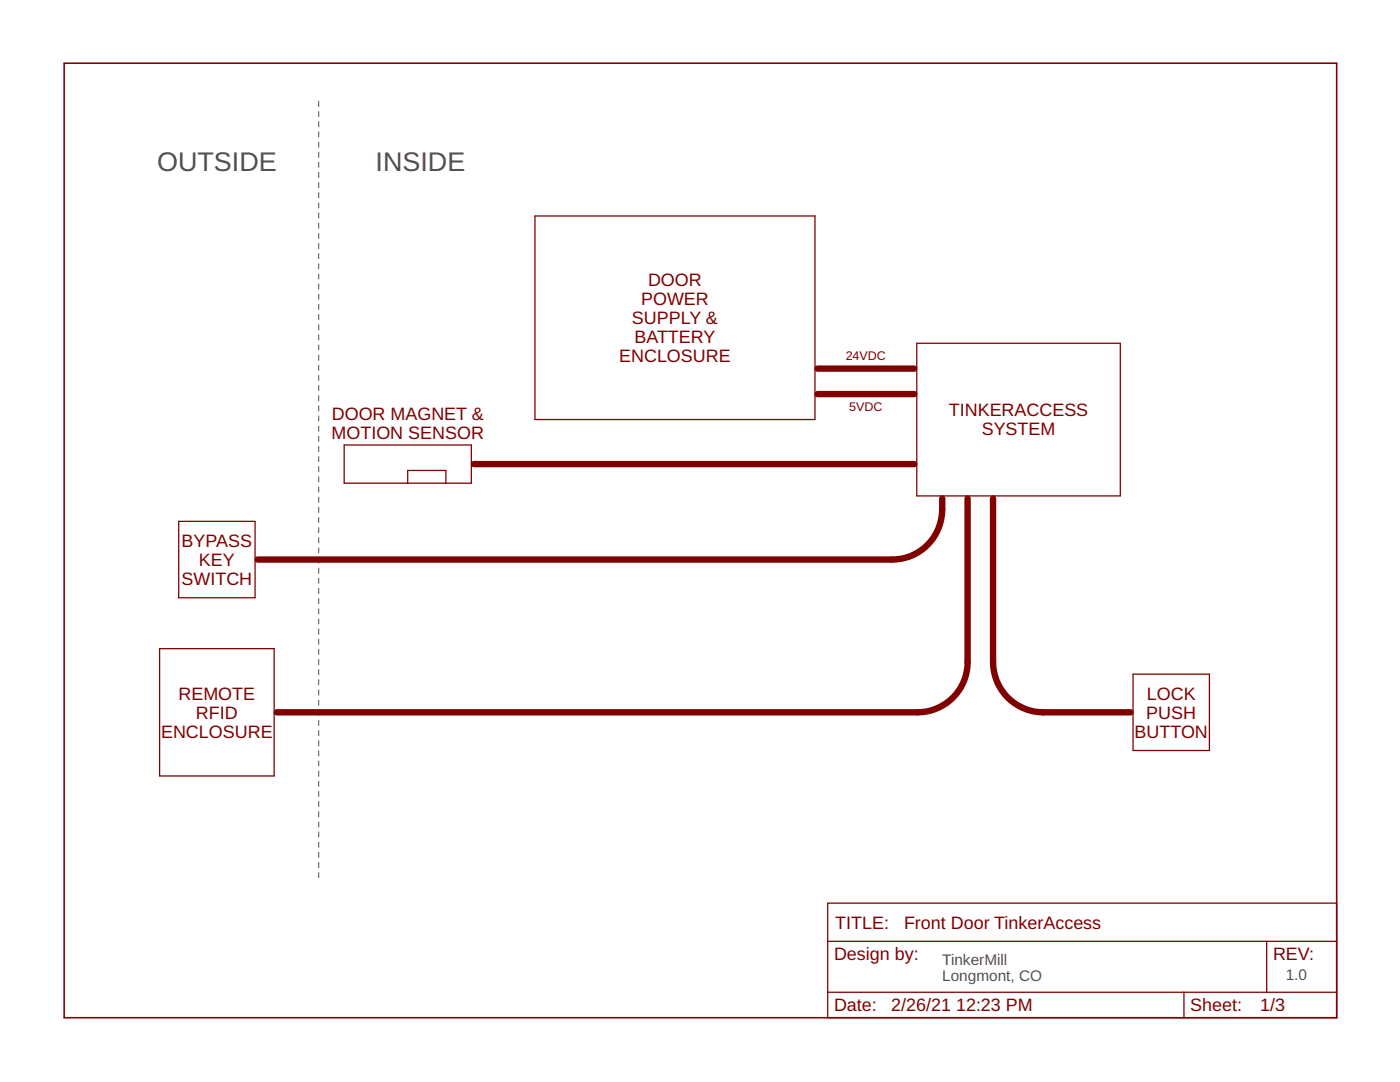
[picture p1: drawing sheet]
<svg xmlns="http://www.w3.org/2000/svg" width="279mm" height="216mm" viewBox="0 0 279 216" stroke-linecap="round" stroke-linejoin="round" font-family="sans-serif">
<g fill="none" stroke="#505050" stroke-width=".2">
<path d="M63.6 20.2v1.1M63.6 22.3v1M63.6 24.3v1M63.6 26.3v1M63.6 28.3v1.1M63.6 30.4v1M63.6 32.4v1M63.6 34.4v1M63.6 36.4v1.1M63.6 38.5v1M63.6 40.5v1M63.6 42.5v1"/>
<path d="M63.6 44.5v1.1M63.6 46.6v1M63.6 48.6v1M63.6 50.6v1M63.6 52.6v1.1M63.6 54.7v1M63.6 56.7v1M63.6 58.7v1M63.6 60.7v1.1M63.6 62.8v1M63.6 64.8v1M63.6 66.8v1"/>
<path d="M63.6 68.8v1M63.6 70.8v1.1M63.6 72.9v1M63.6 74.9v1M63.6 76.9v1.1M63.6 79v1M63.6 81v1M63.6 83v1M63.6 85v1M63.6 87.1v1M63.6 89.1v1M63.6 91.1v1"/>
<path d="M63.6 93.1v1M63.6 95.1v1.1M63.6 97.2v1M63.6 99.2v1M63.6 101.2v1.1M63.6 103.3v1M63.6 105.3v1M63.6 107.3v1M63.6 109.3v1M63.6 111.4v1M63.6 113.4v1M63.6 115.4v1"/>
<path d="M63.6 117.4v1M63.6 119.4v1.1M63.6 121.5v1M63.6 123.5v1M63.6 125.5v1.1M63.6 127.6v1M63.6 129.6v1M63.6 131.6v1M63.6 133.6v1M63.6 135.6v1.1M63.6 137.7v1M63.6 139.7v1"/>
<path d="M63.6 141.7v1M63.6 143.7v1.1M63.6 145.8v1M63.6 147.8v1M63.6 149.8v1M63.6 151.8v1.1M63.6 153.9v1M63.6 155.9v1M63.6 157.9v1M63.6 159.9v1.1M63.6 162v1M63.6 164v1"/>
<path d="M63.6 166v1M63.6 168v1.1M63.6 170.1v1M63.6 172.1v1M63.6 174.1v1"/>
</g>
<path d="M106.8 43.1h55.8v40.6h-55.8zM183 68.5h40.6v30.5h-40.6zM68.7 88.8h25.4v7.6h-25.4zM81.4 96.4v-2.5h7.6v2.5M35.7 104h15.2v15.3h-15.2zM31.9 129.4h22.8v25.4h-22.8zM226.1 134.5h15.3v15.3h-15.3zM165.2 180.2h101.6v22.9h-101.6zM165.2 187.8h101.6M165.2 198h101.6M236.3 198v5.1M252.8 187.8v10.2" fill="none" stroke="#800000" stroke-width=".25"/>
<path d="M163.2 73.6h19.3M163.2 78.6h19.3M94.6 92.6h87.9M188 99.5a11.4 11.4 0 0 1-2.3 8.6 9.9 9.9 0 0 1-7.7 3.6h-126.6M193.1 99.5v32.6a10 10 0 0 1-10 10h-127.9M198.2 99.5v32.6a10 10 0 0 0 10 10h17.4" fill="none" stroke="#800000" stroke-width="1.3"/>
<path d="M12.8 12.6h254v190.5h-254z" fill="none" stroke="#800000" stroke-width=".32"/>
<g font-size="5.4" fill="#505050">
<text x="31.3" y="34.2">OUTSIDE</text>
<text x="75" y="34.2">INSIDE</text>
</g>
<g font-size="3.6" fill="#800000">
<text x="129.3" y="57.1">DOOR</text>
<text x="126.1" y="64.7">SUPPLY &amp;</text>
<text x="128" y="60.9">POWER</text>
<text x="126.6" y="68.5">BATTERY</text>
<text x="123.6" y="72.3">ENCLOSURE</text>
<text x="66.2" y="83.7">DOOR MAGNET &amp;</text>
<text x="189.4" y="83.1">TINKERACCESS</text>
<text x="66.2" y="87.5">MOTION SENSOR</text>
<text x="195.9" y="86.9">SYSTEM</text>
<text x="36.3" y="109.1">BYPASS</text>
<text x="39.7" y="112.9">KEY</text>
<text x="36.2" y="116.7">SWITCH</text>
<text x="35.6" y="139.6">REMOTE</text>
<text x="39.1" y="143.4">RFID</text>
<text x="228.8" y="143.4">PUSH</text>
<text x="228.9" y="139.6">LOCK</text>
<text x="32.1" y="147.2">ENCLOSURE</text>
<text x="226.4" y="147.2">BUTTON</text>
<text x="166.7" y="185.3">TITLE:</text>
<text x="180.4" y="185.3">Front Door TinkerAccess</text>
<text x="166.4" y="191.6">Design by:</text>
<text x="254.1" y="191.6">REV:</text>
<text x="166.4" y="201.8">Date:</text>
<text x="177.9" y="201.8">2/26/21</text>
<text x="190.8" y="201.8">12:23 PM</text>
<text x="237.6" y="201.8">Sheet:</text>
<text x="251.5" y="201.8">1/3</text>
</g>
<g font-size="3.1" fill="#505050">
<text x="188" y="192.6">TinkerMill</text>
<text x="188" y="195.8">Longmont, CO</text>
<text x="256.6" y="195.5">1.0</text>
</g>
<g font-size="2.5" fill="#800000">
<text x="168.8" y="71.9">24VDC</text>
<text x="169.5" y="82.1">5VDC</text>
</g>
</svg>
